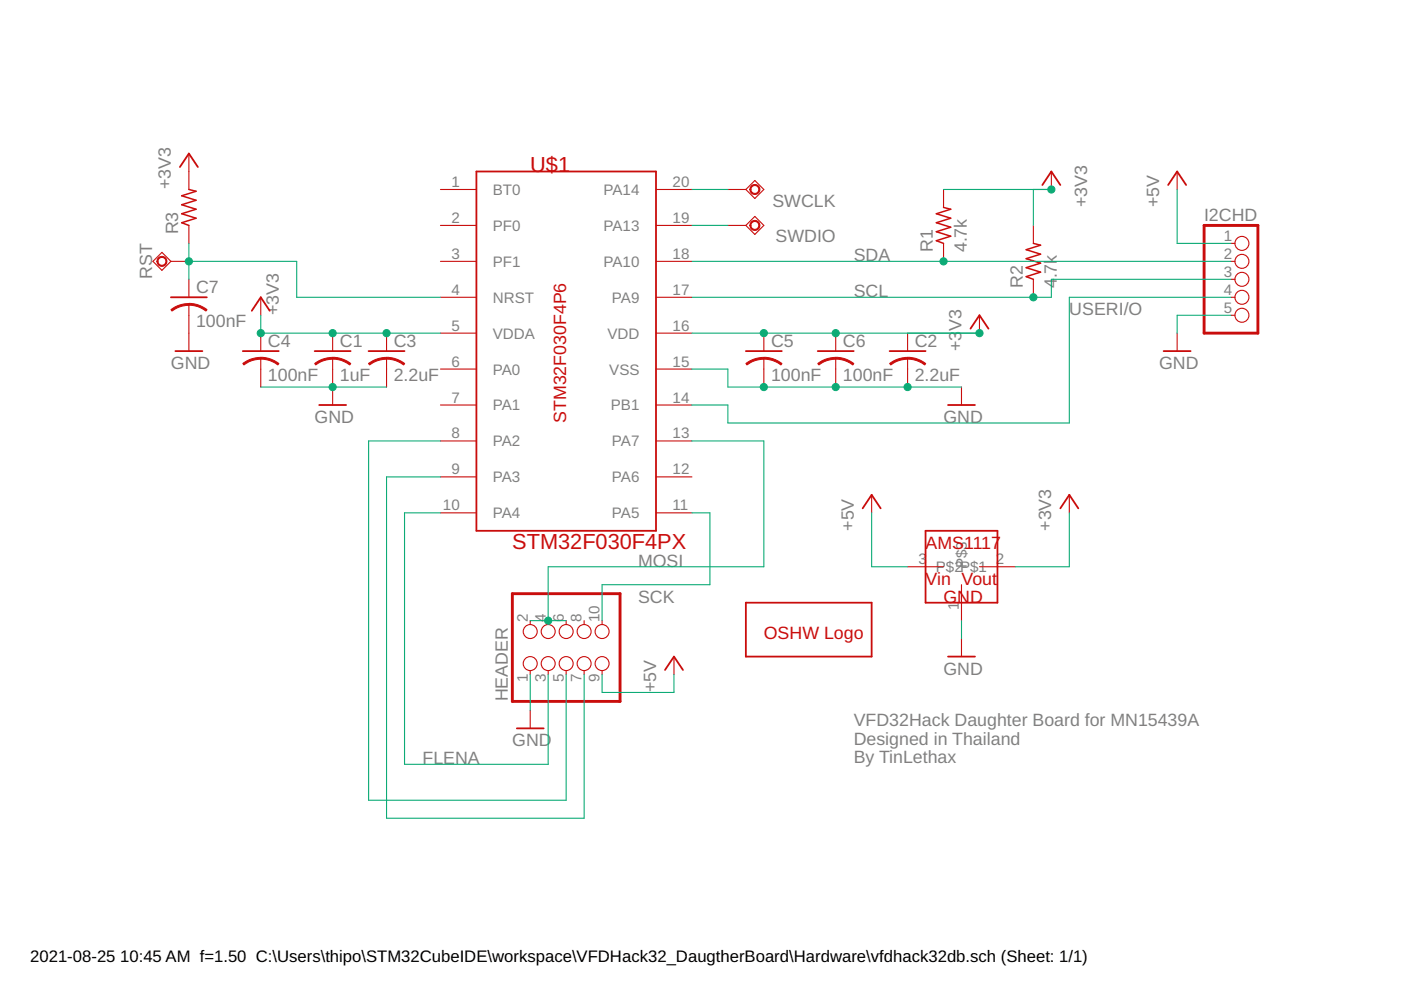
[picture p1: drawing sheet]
<svg xmlns="http://www.w3.org/2000/svg" width="297mm" height="210mm" viewBox="0 0 297 210" stroke-linecap="round" stroke-linejoin="round" font-family="sans-serif">
<g fill="none" stroke="#c90d0c" stroke-width=".38">
<path d="M38.1 35.4l1.9-2.8 2 2.8M101 36.4h38.1v76.1h-38.1zM221 39.2l1.9-2.8 1.9 2.8M247.7 39.2l1.9-2.8 1.9 2.8M36.2 63h7.7M37.2 74.4h5.7M51.5 74.4h7.6M53.4 65.9l1.9-2.9 1.9 2.9M66.7 74.4h7.6M78.1 74.4h7.7M158.1 74.4h7.7M173.4 74.4h7.6"/>
<path d="M188.6 74.4h7.6M205.8 69.7l1.9-2.9 1.9 2.9M246.7 74.4h5.7M67.7 85.9h5.7M201 85.9h5.7M182.9 107.8l1.9-2.9 1.9 2.9M196.2 112.5h15.3v15.3h-15.3zM224.8 107.8l1.9-2.9 1.9 2.9M158.1 127.8h26.7v11.4h-26.7zM201 139.2h5.7M109.6 154.4h5.7M141 142l1.9-2.8 1.9 2.8"/>
</g>
<g fill="none" stroke="#c90d0c" stroke-width=".23">
<path d="M40 32.6v7.6M222.9 36.4v3.8M249.6 36.4v3.8M32.4 55.4l1.9-1.9 1.9 1.9-1.9 1.9zM36.2 55.4h3.8M40 47.8v3.8M40 59.2v3.8M93.4 40.2h7.6M93.4 47.8h7.6M93.4 55.4h7.6M139.1 40.2h7.6M139.1 47.8h7.6"/>
<path d="M139.1 55.4h7.6M154.3 40.2h3.8M154.3 47.8h3.8M158.1 47.8l1.9-1.9 1.9 1.9-1.9 1.9zM158.1 40.2l1.9-1.9 1.9 1.9-1.9 1.9zM200 40.2v3.8M200 51.6v3.8M219.1 47.8v3.8M219.1 59.2v3.8M261 55.4h.8M261 51.6h.8M261 59.2h.8"/>
<path d="M40 64.6v9.8M55.3 63v3.8M55.3 70.6v3.8M55.3 76v6.1M70.5 70.6v3.8M70.5 76v9.9M82 70.6v3.8M82 76v6.1M93.4 63h7.6M93.4 70.6h7.6M93.4 78.3h7.6M139.1 63h7.6"/>
<path d="M139.1 70.6h7.6M139.1 78.3h7.6M161.9 70.6v3.8M161.9 76v6.1M177.2 70.6v3.8M177.2 76v6.1M192.4 70.6v3.8M192.4 76v6.1M207.7 66.8v3.8M249.6 70.6v3.8M261 63h.8M261 66.8h.8"/>
<path d="M93.4 85.9h7.6M93.4 93.5h7.6M139.1 85.9h7.6M139.1 93.5h7.6M203.9 82.1v3.8M93.4 101.1h7.6M93.4 108.7h7.6M139.1 101.1h7.6M139.1 108.7h7.6M184.8 104.9v3.8M226.7 104.9v3.8M112.4 131.6v.8"/>
<path d="M116.2 131.6v.8M120 131.6v.8M123.8 131.6v.8M127.7 131.6v.8M142.9 139.2v3.8M192.4 120.2h7.6M203.9 124v7.6M203.9 135.4v3.8M207.7 120.2h7.6M112.4 142.2v.8M112.4 150.6v3.8M116.2 142.2v.8"/>
<path d="M120 142.2v.8M123.8 142.2v.8M127.7 142.2v.8"/>
<circle cx="263.3" cy="59.2" r="1.48"/>
<circle cx="263.3" cy="55.4" r="1.48"/>
<circle cx="263.3" cy="51.6" r="1.48"/>
<circle cx="263.3" cy="63" r="1.48"/>
<circle cx="263.3" cy="66.8" r="1.48"/>
<circle cx="112.4" cy="133.9" r="1.48"/>
<circle cx="116.2" cy="133.9" r="1.48"/>
<circle cx="120" cy="133.9" r="1.48"/>
<circle cx="123.8" cy="133.9" r="1.48"/>
<circle cx="127.7" cy="133.9" r="1.48"/>
<circle cx="112.4" cy="140.7" r="1.48"/>
<circle cx="116.2" cy="140.7" r="1.48"/>
<circle cx="120" cy="140.7" r="1.48"/>
<circle cx="123.8" cy="140.7" r="1.48"/>
<circle cx="127.7" cy="140.7" r="1.48"/>
</g>
<path d="M255.3 47.8h11.4v22.8h-11.4zM108.6 125.9h22.9v22.8h-22.9z" fill="none" stroke="#c90d0c" stroke-width=".61"/>
<g fill="#c90d0c" stroke="#c90d0c" stroke-width=".21">
<path d="M70.5 75.8l1.7 .2 1.3 .5 .9 .6-.3 .3-1.7-.9-1.9-.4z" fill-rule="evenodd"/>
<path d="M66.7 77.1l1.5-.9 1.3-.3 1-.1v.4l-1.9 .3-1.7 .9z" fill-rule="evenodd"/>
<path d="M192.4 75.8l1.7 .2 1.3 .5 .9 .6-.3 .3-1.7-.9-1.9-.4z" fill-rule="evenodd"/>
<path d="M188.6 77.1l1.5-.9 1.3-.3 1-.1v.4l-1.9 .3-1.7 .9z" fill-rule="evenodd"/>
<path d="M82 75.8l1.7 .2 1.2 .5 .9 .6-.2 .3-1.7-.9-1.9-.4z" fill-rule="evenodd"/>
<path d="M78.1 77.1l1.5-.9 1.3-.3 1.1-.1v.4l-1.9 .3-1.7 .9z" fill-rule="evenodd"/>
<path d="M55.3 75.8l1.7 .2 1.3 .5 .8 .6-.2 .3-1.7-.9-1.9-.4z" fill-rule="evenodd"/>
<path d="M51.5 77.1l.2-.2a6.3 6.3 0 0 1 3.6-1.1v.4l-1.9 .3-1.7 .9z" fill-rule="evenodd"/>
<path d="M161.9 75.8l1.8 .2 1.2 .5 .9 .6-.2 .3-1.7-.9-2-.4z" fill-rule="evenodd"/>
<path d="M158.1 77.1l1.5-.9 1.3-.3 1-.1v.4l-1.8 .3-1.7 .9z" fill-rule="evenodd"/>
<path d="M177.2 75.8l1.7 .2 1.3 .5 .8 .6-.2 .3-1.7-.9-1.9-.4z" fill-rule="evenodd"/>
<path d="M173.4 77.1l1.5-.9 1.3-.3 1-.1v.4l-1.9 .3-1.7 .9z" fill-rule="evenodd"/>
<path d="M40 64.3l1.8 .3 1.2 .5 .9 .6-.2 .3-1.7-1-2-.3z" fill-rule="evenodd"/>
<path d="M36.2 65.7l1.5-.9 1.3-.4h1v.3l-1.8 .3-1.7 1z" fill-rule="evenodd"/>
<path d="M33.6 54.6a1.06 1.06 0 0 1 1.7 .3 1.06 1.06 0 0 1-.7 1.5 1.06 1.06 0 0 1-1.3-1h.2a.84 .84 0 0 1 1.1-.8 .84 .84 0 0 1 .3 1.4 .84 .84 0 0 1-1.4-.4v-.2h-.2z" fill-rule="evenodd"/>
<path d="M159.3 47a1.07 1.07 0 0 1 1.7 .3 1.07 1.07 0 0 1-.7 1.5 1.07 1.07 0 0 1-1.3-1h.2a.84 .84 0 0 1 1.2-.7 .84 .84 0 0 1 .2 1.4 .84 .84 0 0 1-1.4-.5v-.2h-.2z" fill-rule="evenodd"/>
<path d="M159.3 39.4a1.07 1.07 0 0 1 1.7 .3 1.07 1.07 0 0 1-.7 1.5 1.07 1.07 0 0 1-1.3-1h.2a.84 .84 0 0 1 1.2-.7 .84 .84 0 0 1 .2 1.4 .84 .84 0 0 1-1.4-.5v-.2h-.2z" fill-rule="evenodd"/>
</g>
<path d="M40 40.2l1.6 .4-3.1 .9 3.1 1-3.1 .9 3.1 1-3.1 .9 3.1 1-3.1 .9 1.5 .6M200 44l1.6 .4-3.1 .9 3.1 1-3.1 .9 3.1 1-3.1 .9 3.1 1-3.1 .9 1.5 .6M219.1 51.6l1.5 .4-3 .9 3 1-3 .9 3 1-3 .9 3 1-3 1 1.5 .5" fill="none" stroke="#c90d0c" stroke-width=".32"/>
<g fill="none" stroke="#0dab76" stroke-width=".23">
<path d="M40 51.6v7.6M40 55.4h22.9v7.6h30.5M146.7 40.2h7.6M146.7 55.4h114.3M146.7 47.8h7.6M200 40.2h22.9M219.1 40.2v7.6M249.6 40.2v11.4h11.4M261 59.2h-38.1v3.8h-76.2M55.3 66.8v3.8h38.1M146.7 78.3h7.6v3.8h49.6M146.7 70.6h61"/>
<path d="M261 63h-34.3v26.7h-72.4v-3.8h-7.6M261 66.8h-11.4v3.8M55.3 82.1h26.7M93.4 93.5h-15.3v76.2h41.9v-26.7M146.7 93.5h15.2v26.7h-45.7v11.4M93.4 108.7h-7.6v53.4h30.4v-19.1M93.4 101.1h-11.4v72.4h41.8v-30.5M146.7 108.7h3.8v15.3h-22.8v7.6M184.8 108.7v11.5h7.6M226.7 108.7v11.5h-11.4M112.4 131.6h7.6M203.9 131.6v3.8"/>
<path d="M112.4 143v7.6M127.7 143v3.8h15.2v-3.8"/>
</g>
<g fill="#0dab76" stroke="#0dab76" stroke-width=".21">
<circle cx="161.9" cy="82.1" r=".76"/>
<circle cx="177.2" cy="82.1" r=".76"/>
<circle cx="192.4" cy="82.1" r=".76"/>
<circle cx="70.5" cy="82.1" r=".76"/>
<circle cx="161.9" cy="70.6" r=".76"/>
<circle cx="177.2" cy="70.6" r=".76"/>
<circle cx="207.7" cy="70.6" r=".76"/>
<circle cx="222.9" cy="40.2" r=".76"/>
<circle cx="70.5" cy="70.6" r=".76"/>
<circle cx="82" cy="70.6" r=".76"/>
<circle cx="55.3" cy="70.6" r=".76"/>
<circle cx="40" cy="55.4" r=".76"/>
<circle cx="200" cy="55.4" r=".76"/>
<circle cx="219.1" cy="63" r=".76"/>
<circle cx="116.2" cy="131.6" r=".76"/>
</g>
<g font-size="4.6" fill="#c90d0c">
<text x="112.4" y="36.4">U$1</text>
<text x="108.6" y="116.3">STM32F030F4PX</text>
</g>
<g font-size="3.8" fill="#808080">
<text x="36.2" y="40.2" transform="rotate(-90 36.2 40.2)">+3V3</text>
<text x="163.8" y="43.8">SWCLK</text>
<text x="230.5" y="44" transform="rotate(-90 230.5 44)">+3V3</text>
<text x="245.8" y="44" transform="rotate(-90 245.8 44)">+5V</text>
<text x="255.3" y="46.8">I2CHD</text>
<text x="37.8" y="49.7" transform="rotate(-90 37.8 49.7)">R3</text>
<text x="164.4" y="51.4">SWDIO</text>
<text x="197.8" y="53.5" transform="rotate(-90 197.8 53.5)">R1</text>
<text x="205" y="53.5" transform="rotate(-90 205 53.5)">4.7k</text>
<text x="32.2" y="59.2" transform="rotate(-90 32.2 59.2)">RST</text>
<text x="181" y="55.4">SDA</text>
<text x="224" y="59" transform="rotate(-90 224 59)">.7k</text>
<text x="41.6" y="62.1">C7</text>
<text x="181" y="63">SCL</text>
<text x="216.8" y="61.1" transform="rotate(-90 216.8 61.1)">R2</text>
<text x="224" y="61.1" transform="rotate(-90 224 61.1)">4</text>
<text x="41.6" y="69.3">100nF</text>
<text x="59.1" y="66.8" transform="rotate(-90 59.1 66.8)">+3V3</text>
<text x="203.9" y="70.2" transform="rotate(-90 203.9 70.2)">V3</text>
<text x="226.7" y="66.8">USERI/O</text>
<text x="56.8" y="73.5">C4</text>
<text x="72" y="73.5">C1</text>
<text x="83.5" y="73.5">C3</text>
<text x="163.5" y="73.5">C5</text>
<text x="178.7" y="73.5">C6</text>
<text x="193.9" y="73.5">C2</text>
<text x="203.9" y="74.5" transform="rotate(-90 203.9 74.5)">+3</text>
<text x="36.2" y="78.3">GND</text>
<text x="56.8" y="80.7">100nF</text>
<text x="72" y="80.7">1uF</text>
<text x="83.5" y="80.7">2.2uF</text>
<text x="163.5" y="80.7">100nF</text>
<text x="178.7" y="80.7">100nF</text>
<text x="193.9" y="80.7">2.2uF</text>
<text x="245.8" y="78.3">GND</text>
<text x="66.7" y="89.7">GND</text>
<text x="200" y="89.7">GND</text>
<text x="181" y="112.5" transform="rotate(-90 181 112.5)">+5V</text>
<text x="222.9" y="112.5" transform="rotate(-90 222.9 112.5)">+3V3</text>
<text x="135.3" y="120.2">MOSI</text>
<text x="135.3" y="127.8">SCK</text>
<text x="200" y="143">GND</text>
<text x="107.7" y="148.7" transform="rotate(-90 107.7 148.7)">HEADER</text>
<text x="139.1" y="146.8" transform="rotate(-90 139.1 146.8)">+5V</text>
<text x="181" y="153.9">VFD32Hack Daughter Board for MN15439A</text>
<text x="108.6" y="158.2">GND</text>
<text x="181" y="157.9">Designed in Thailand</text>
<text x="181" y="161.9">By TinLethax</text>
<text x="89.6" y="162.1">FLENA</text>
</g>
<g font-size="3.8" fill="#c90d0c">
<text x="120" y="89.7" transform="rotate(-90 120 89.7)">STM32F030F4P6</text>
<text x="196.2" y="116.3">AMS1117</text>
<text x="196.2" y="124">Vin Vout</text>
<text x="200" y="127.8">GND</text>
<text x="161.9" y="135.4">OSHW Logo</text>
</g>
<g font-size="3.5">
<text x="6.4" y="203.9">2021-08-25</text>
<text x="25.5" y="203.9">10:45 AM f=1.50 C:\Users\thipo\STM32CubeIDE\workspace\VFDHack32_DaugtherBoard\Hardware\vfdhack32db.sch (Sheet: 1/1)</text>
</g>
<g font-size="3.2" fill="#808080">
<text x="95.7" y="39.6">1</text>
<text x="104.5" y="41.3">BT0</text>
<text x="127.9" y="41.3">PA14</text>
<text x="142.6" y="39.6">20</text>
<text x="95.7" y="47.3">2</text>
<text x="142.6" y="47.3">19</text>
<text x="104.5" y="48.9">PF0</text>
<text x="127.9" y="48.9">PA13</text>
<text x="259.5" y="51.1">1</text>
<text x="95.7" y="54.9">3</text>
<text x="104.5" y="56.6">PF1</text>
<text x="127.9" y="56.6">PA10</text>
<text x="142.6" y="54.9">18</text>
<text x="259.5" y="54.9">2</text>
<text x="259.5" y="58.7">3</text>
<text x="95.7" y="62.5">4</text>
<text x="104.5" y="64.2">NRST</text>
<text x="129.7" y="64.2">PA9</text>
<text x="142.6" y="62.5">17</text>
<text x="259.5" y="62.5">4</text>
<text x="95.7" y="70.1">5</text>
<text x="104.5" y="71.8">VDDA</text>
<text x="128.8" y="71.8">VDD</text>
<text x="142.6" y="70.1">16</text>
<text x="259.5" y="66.3">5</text>
<text x="95.7" y="77.7">6</text>
<text x="142.6" y="77.7">15</text>
<text x="104.5" y="79.4">PA0</text>
<text x="129.2" y="79.4">VSS</text>
<text x="95.7" y="85.3">7</text>
<text x="104.5" y="87">PA1</text>
<text x="129.5" y="87">PB1</text>
<text x="142.6" y="85.3">14</text>
<text x="95.7" y="93">8</text>
<text x="104.5" y="94.6">PA2</text>
<text x="129.7" y="94.6">PA7</text>
<text x="142.6" y="93">13</text>
<text x="95.7" y="100.6">9</text>
<text x="142.6" y="100.6">12</text>
<text x="104.5" y="102.3">PA3</text>
<text x="129.7" y="102.3">PA6</text>
<text x="93.9" y="108.2">10</text>
<text x="104.5" y="109.9">PA4</text>
<text x="129.7" y="109.9">PA5</text>
<text x="142.6" y="108.2">11</text>
<text x="194.7" y="119.6">3</text>
<text x="211.2" y="119.6">2</text>
<text x="198.4" y="121.3">P$2P$1</text>
<text x="205" y="120.5" transform="rotate(-90 205 120.5)">P$3</text>
<text x="111.9" y="131.9" transform="rotate(-90 111.9 131.9)">2</text>
<text x="115.7" y="131.9" transform="rotate(-90 115.7 131.9)">4</text>
<text x="119.5" y="131.9" transform="rotate(-90 119.5 131.9)">6</text>
<text x="123.3" y="131.9" transform="rotate(-90 123.3 131.9)">8</text>
<text x="127.1" y="131.9" transform="rotate(-90 127.1 131.9)">10</text>
<text x="203.3" y="129.3" transform="rotate(-90 203.3 129.3)">1</text>
<text x="111.9" y="144.5" transform="rotate(-90 111.9 144.5)">1</text>
<text x="115.7" y="144.5" transform="rotate(-90 115.7 144.5)">3</text>
<text x="119.5" y="144.5" transform="rotate(-90 119.5 144.5)">5</text>
<text x="123.3" y="144.5" transform="rotate(-90 123.3 144.5)">7</text>
<text x="127.1" y="144.5" transform="rotate(-90 127.1 144.5)">9</text>
</g>
</svg>
